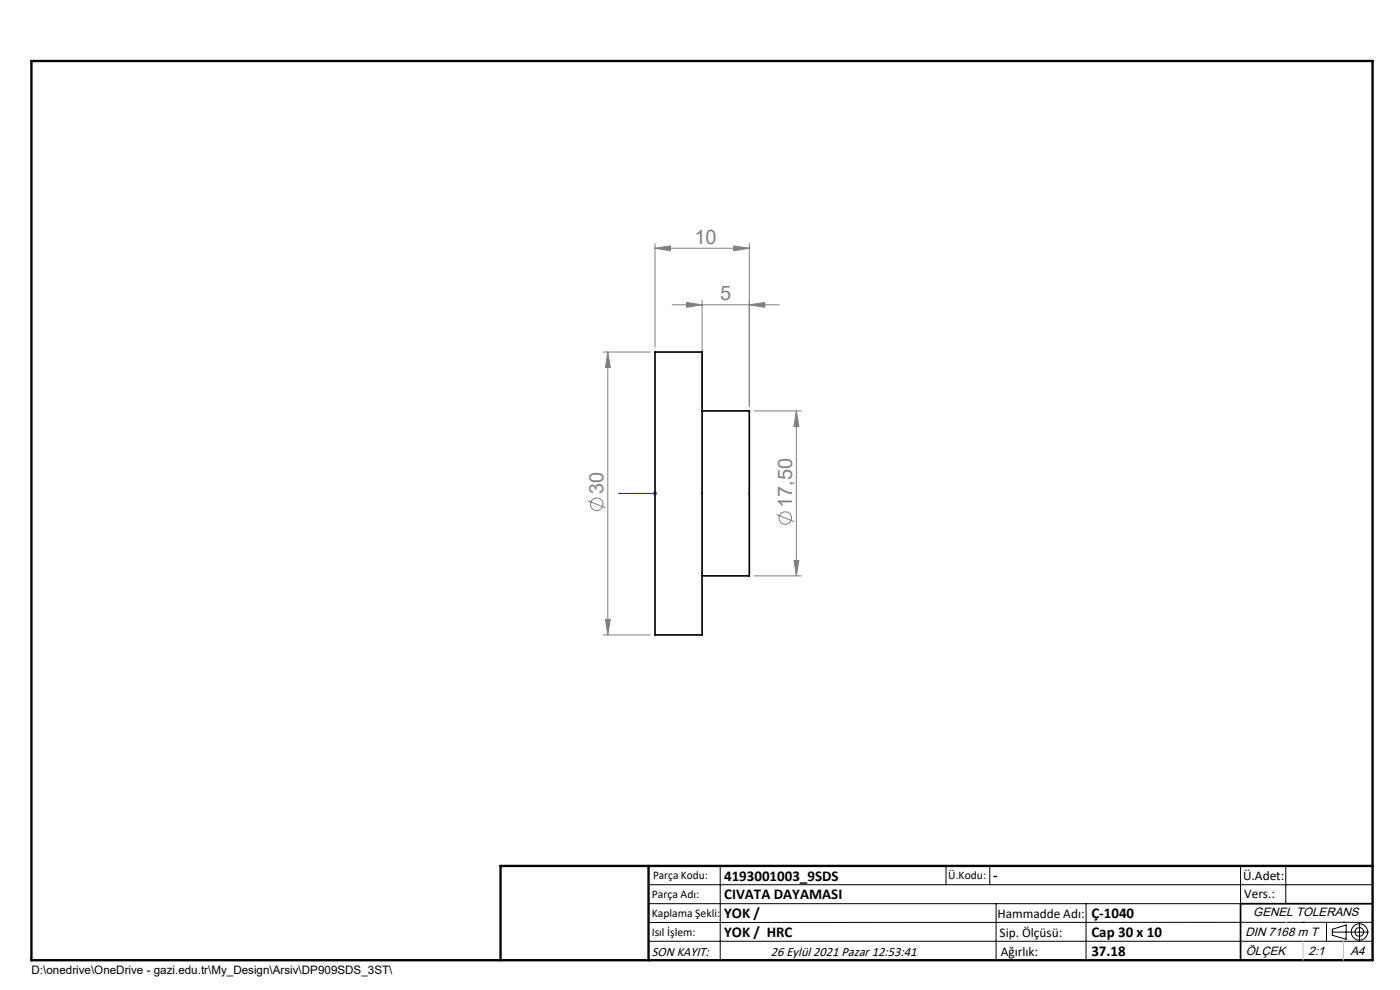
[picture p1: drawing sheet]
<svg xmlns="http://www.w3.org/2000/svg" width="297mm" height="210mm" viewBox="0 0 297 210" stroke-linecap="round" stroke-linejoin="round" font-family="sans-serif">
<g fill="none" stroke="#808080" stroke-width=".21">
<path d="M139 52.7l3.2-.5v1zM139 51.7v22M139 52.7h20M155.6 52.2l3.4 .5-3.4 .5zM159 51.7v34.5M128 74.7h10M128.9 74.7l.6 3.3h-1.1zM128.9 74.7v60M142.6 64.7h22.7M145.7 64.2l3.2 .5-3.2 .5zM148.9 63.7v22.5M159 64.7l3.2-.5v1z"/>
<path d="M159.9 87.2h10.1M168.9 87.2l.6 3.3h-1zM168.9 87.2v35M124.7 106.2l3.8 1.5M138.5 104.7h1M138.6 104.3l.7 .7M139 104.2v1M139.3 104.3l-.7 .7M164.7 109.1l3.8 1.6M168.5 118.9h1l-.6 3.3zM128 134.7h10M128.4 131.4h1.1l-.6 3.3z"/>
<path d="M159.9 122.2h10.1"/>
<circle cx="126.6" cy="106.9" r="1.33"/>
<circle cx="166.6" cy="109.9" r="1.32"/>
</g>
<g fill="none" stroke="#000" stroke-width=".21">
<path d="M137.6 187.7h153.6M137.6 191.7h153.6M137.6 199.7h153.6M152.8 183.7v20M200.7 183.7v4M210 183.7v4M211.3 191.7v12M230.4 191.7v12M263.2 183.7v20M272.8 183.7v8M276.4 195.6h.1M281.4 195.6v4.1"/>
<path d="M282.6 197.7h7.8M282.6 197.1l3-.9v3l-3-.8zM285 195.6h.1M288.4 195.8v3.8M291.2 195.6l-153.6 .1"/>
<circle cx="288.4" cy="197.7" r="1.74"/>
<circle cx="288.4" cy="197.7" r=".93"/>
</g>
<path d="M131.3 104.7h.4h-.4M131.3 104.7h7.7M138.9 104.7h.2zM139 104.7h.1" fill="none" stroke="#00f" stroke-width=".21"/>
<path d="M106.2 203.7h185" fill="none" stroke="#000" stroke-width=".25"/>
<path d="M291.2 191.7h-28v12" fill="none" stroke="#000" stroke-width=".35"/>
<path d="M6.7 12.9h284.5v190.8h-284.5zM137.6 183.7v20M291.2 183.7h-185v20" fill="none" stroke="#000" stroke-width=".5"/>
<path d="M272.8 195.6h.1M276.4 199.7v4M285 199.7v4" fill="none" stroke="#c0c0c0" stroke-width=".21"/>
<path d="M138.9 104.7h.2zM131.3 104.7h.4z" fill="#00f"/>
<g fill="#808080">
<path d="M139 52.7l3.2-.5v1zM155.6 52.2l3.4 .5-3.4 .5z"/>
<path d="M159 64.7l3.2-.5v1zM145.7 64.2l3.2 .5-3.2 .5z"/>
<path d="M168.5 118.9h1l-.6 3.3zM168.9 87.2l.6 3.3h-1zM128.4 131.4h1.1l-.6 3.3zM128.9 74.7l.6 3.3h-1.1z"/>
</g>
<path d="M139 74.7h9.9v60h-9.9zM148.9 87.2h10.1v35h-10.1" fill="none" stroke="#000" stroke-width=".35"/>
<g font-size="4.2" fill="#808080">
<text x="147.3" y="51.7">10</text>
<text x="152.8" y="63.7">5</text>
<text x="128" y="104.8" transform="rotate(-90 128 104.8)">30</text>
<text x="168" y="107.7" transform="rotate(-90 168 107.7)">17,50</text>
</g>
<g font-size="3.2">
<text x="153.6" y="186.8">4193001003_9SDS</text>
<text x="153.6" y="190.8">CIVATA DAYAMASI</text>
<text x="210.7" y="186.6">-</text>
<text x="153.6" y="194.8">YOK /</text>
<text x="231.5" y="194.8">Ç-1040</text>
<text x="153.6" y="198.8">YOK / HRC</text>
<text x="231.5" y="198.7">Cap 30 x 10</text>
<text x="231.5" y="202.8">37.18</text>
</g>
<g font-size="2.8">
<text x="263.7" y="186.7">Ü.Adet:</text>
<text x="263.9" y="190.5">Vers.:</text>
<text x="211.6" y="194.8">Hammadde Adı:</text>
<text x="138.3" y="202.8">SON KAYIT:</text>
<text x="163.6" y="202.8">26 Eylül 2021 Pazar 12:53:41</text>
<text x="212.1" y="198.7">Sip. Ölçüsü:</text>
<text x="212.3" y="202.7">Ağırlık:</text>
</g>
<g font-size="2.6">
<text x="265.9" y="194.4">GENEL TOLERANS</text>
<text x="264.2" y="198.5">DIN 7168 m T</text>
<text x="264.3" y="202.6">ÖLÇEK</text>
<text x="277.6" y="202.6">2:1</text>
<text x="286.5" y="202.6">A4</text>
</g>
<g font-size="2.5">
<text x="138.3" y="190.5">Parça Adı:</text>
<text x="138.5" y="186.5">Parça Kodu:</text>
<text x="201.2" y="186.5">Ü.Kodu:</text>
<text x="138.3" y="194.5">Kaplama Şekli:</text>
<text x="138.3" y="198.6">Isıl İşlem:</text>
<text x="6.7" y="206.7">D:\onedrive\OneDrive - gazi.edu.tr\My_Design\Arsiv\DP909SDS_3ST\</text>
</g>
</svg>
